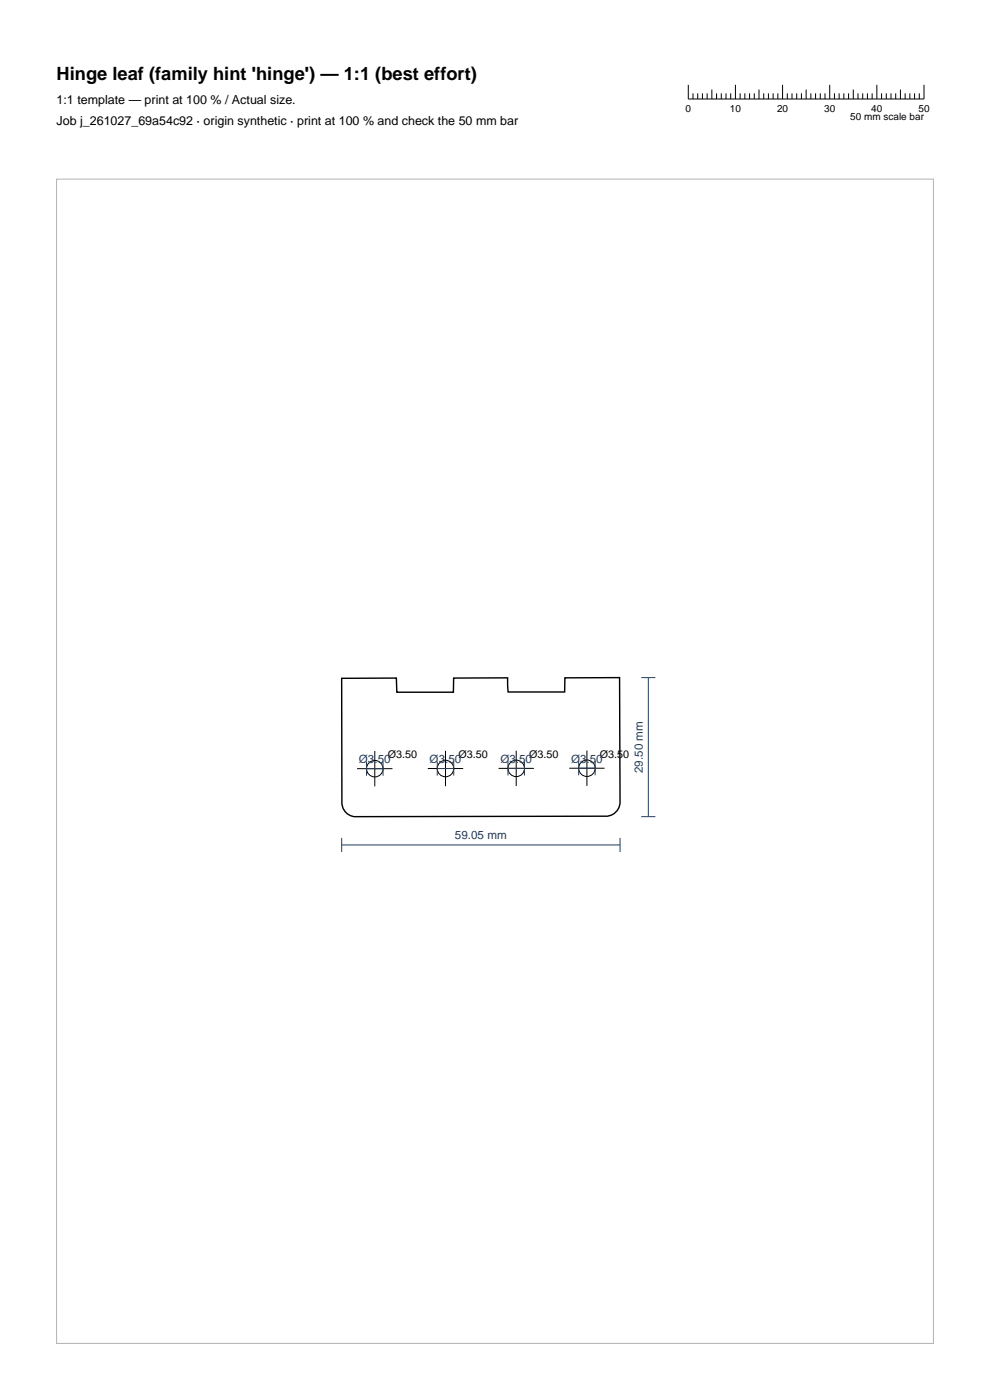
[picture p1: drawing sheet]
<svg xmlns="http://www.w3.org/2000/svg" width="210mm" height="297mm" viewBox="0 0 210 297" stroke-linecap="round" stroke-linejoin="round" font-family="sans-serif">
<g fill="none" stroke="#000" stroke-width=".21">
<path d="M146 18v3h50v-3M147 19.8v1.2M148 19.8v1.2M149 19.8v1.2M150 19.8v1.2M151 19v2M152 19.8v1.2M153 19.8v1.2M154 19.8v1.2M155 19.8v1.2M156 18v3M157 19.8v1.2"/>
<path d="M158 19.8v1.2M159 19.8v1.2M160 19.8v1.2M161 19v2M162 19.8v1.2M163 19.8v1.2M164 19.8v1.2M165 19.8v1.2M166 18v3M167 19.8v1.2M168 19.8v1.2M169 19.8v1.2"/>
<path d="M170 19.8v1.2M171 19v2M172 19.8v1.2M173 19.8v1.2M174 19.8v1.2M175 19.8v1.2M176 18v3M177 19.8v1.2M178 19.8v1.2M179 19.8v1.2M180 19.8v1.2M181 19v2"/>
<path d="M182 19.8v1.2M183 19.8v1.2M184 19.8v1.2M185 19.8v1.2M186 18v3M187 19.8v1.2M188 19.8v1.2M189 19.8v1.2M190 19.8v1.2M191 19v2M192 19.8v1.2M193 19.8v1.2"/>
<path d="M194 19.8v1.2M195 19.8v1.2M79.5 159.3v7.5M94.5 159.3v7.5M109.5 159.3v7.5M124.5 159.2v7.5M75.7 163.1h7.6M90.8 163h7.4M105.8 163h7.4M120.8 163h7.4"/>
<circle cx="79.5" cy="163.1" r="1.75"/>
<circle cx="94.5" cy="163" r="1.75"/>
<circle cx="109.5" cy="163" r="1.75"/>
<circle cx="124.5" cy="163" r="1.75"/>
</g>
<path d="M72.5 143.9l11.6-.1 .1 3.1h12v-3.1h11.5l.1 3h12v-3h11.6l.1 26.5a3 3 0 0 1-2.6 2.8l-53.8 .1a3 3 0 0 1-2.6-2.6z" fill="none" stroke="#000" stroke-width=".3"/>
<g fill="none" stroke="#1f3b5e" stroke-width=".21">
<path d="M136 143.8h3M137.5 143.8v29.4M72.5 179.3h59M72.5 177.8v2.9M77.8 163.1h3.5M77.8 161.6v3M81.3 161.6v3M92.8 163h3.4M92.8 161.5v3M96.2 161.5v3M107.8 163h3.4M107.8 161.5v3"/>
<path d="M111.2 161.5v3M122.8 163h3.4M122.8 161.5v3M126.2 161.5v3M131.5 177.8v2.9M136 173.2h3"/>
</g>
<path d="M12 38h186v247h-186z" fill="none" stroke="#b3b3b3" stroke-width=".21"/>
<text font-size="3.9" x="12" y="17">Hinge leaf (family hint 'hinge') — 1:1 (best effort)</text>
<g font-size="2.6">
<text x="12" y="22">1:1 template — print at 100 % / Actual size.</text>
<text x="12" y="26.5">Job j_261027_69a54c92 · origin synthetic · print at 100 % and check the 50 mm bar</text>
</g>
<g font-size="2.5" fill="#1f3b5e">
<text x="76.1" y="161.9">Ø3.50</text>
<text x="91.1" y="161.8">Ø3.50</text>
<text x="106.1" y="161.8">Ø3.50</text>
<text x="121.1" y="161.8">Ø3.50</text>
<text x="136.3" y="164" transform="rotate(-90 136.3 164)">29.50 mm</text>
<text x="96.5" y="178.1">59.05 mm</text>
</g>
<g font-size="2.3">
<text x="82.2" y="160.8">Ø3.50</text>
<text x="97.3" y="160.8">Ø3.50</text>
<text x="112.3" y="160.8">Ø3.50</text>
<text x="127.3" y="160.7">Ø3.50</text>
</g>
<g font-size="2.1">
<text x="145.4" y="23.8">0</text>
<text x="154.8" y="23.8">10</text>
<text x="164.8" y="23.8">20</text>
<text x="174.8" y="23.8">30</text>
<text x="184.8" y="23.8">40</text>
<text x="194.8" y="23.8">50</text>
<text x="180.4" y="25.5">50 mm scale bar</text>
</g>
</svg>
